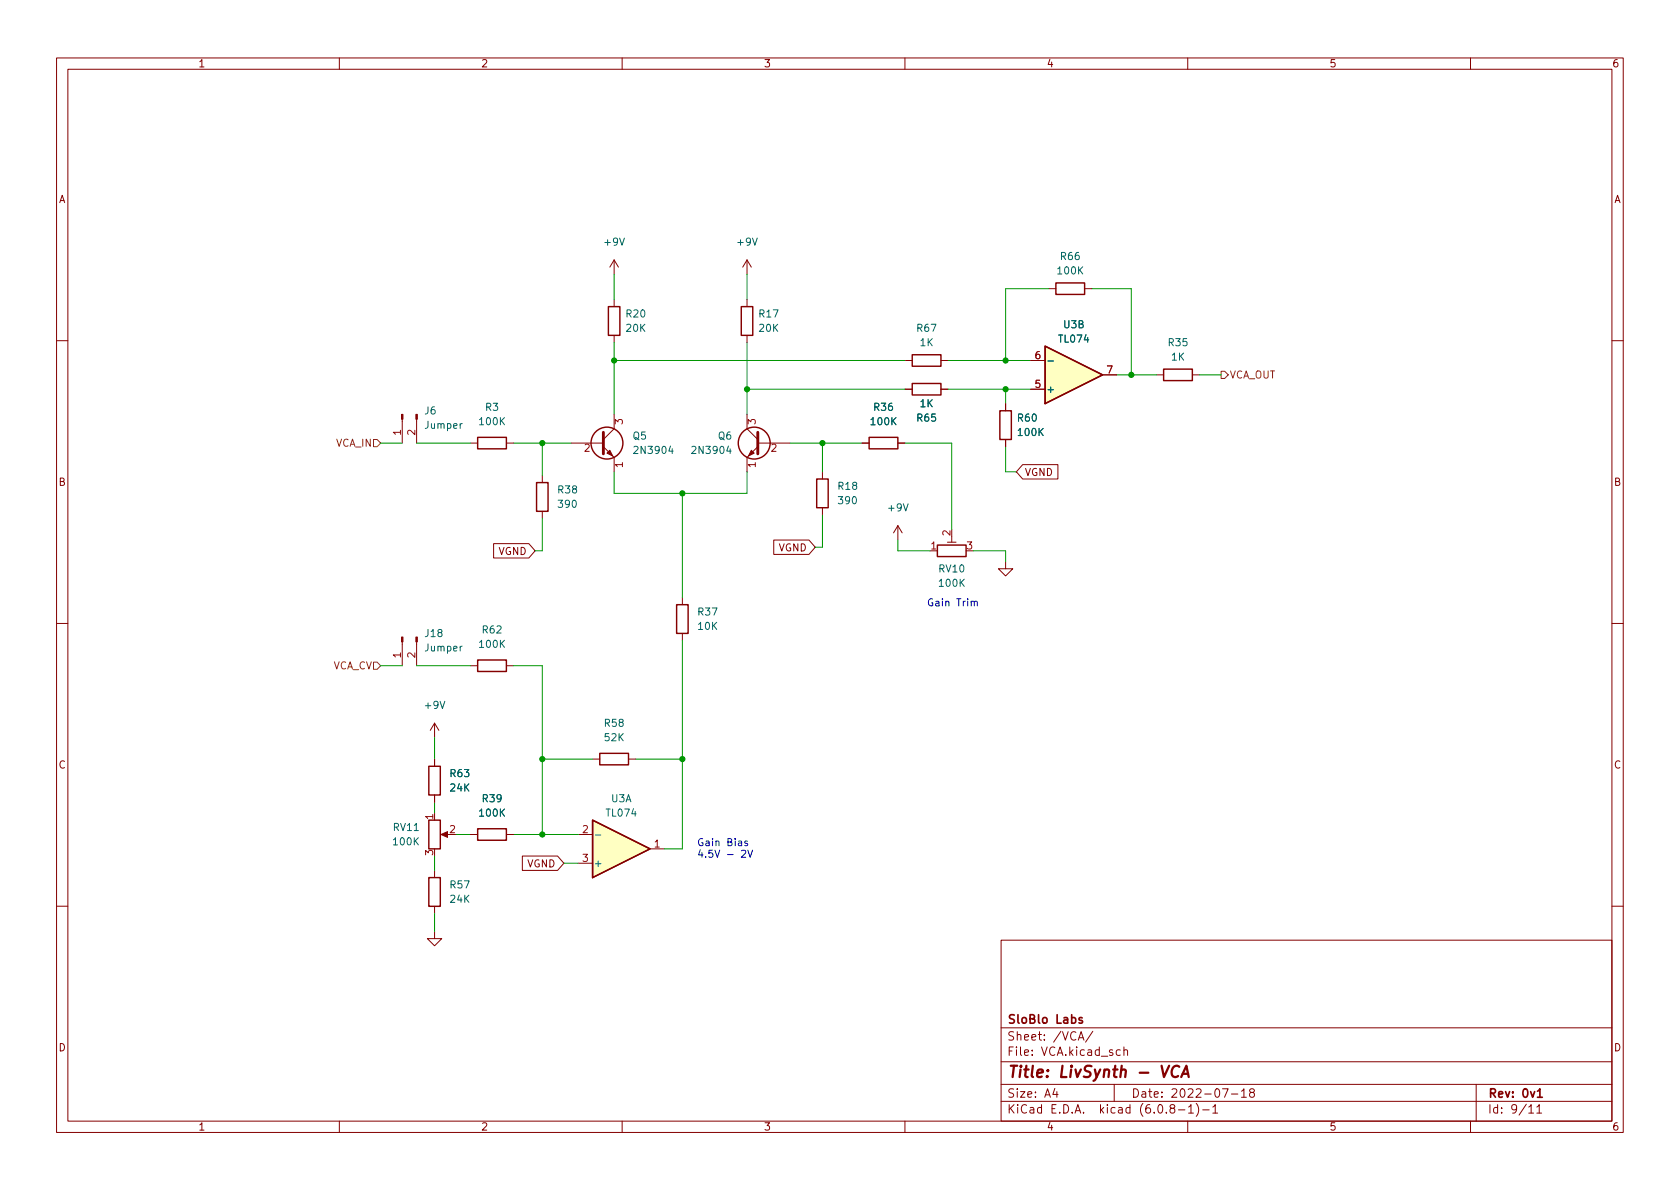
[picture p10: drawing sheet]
<svg xmlns="http://www.w3.org/2000/svg" width="297mm" height="210mm" viewBox="0 0 297 210" stroke-linecap="round" stroke-linejoin="round" font-family="sans-serif">
<g fill="none" stroke="#840000" stroke-width=".18">
<path d="M10 10.2h277v190.1h-277zM12 12.2h273v186.1h-273zM60 10.2v2M110 10.2v2M160 10.2v2M210 10.2v2M260 10.2v2M108.6 46v2.5M108.6 53v1.2M108.6 59.3v1.3M108.6 46l-.8 1.2M108.6 46l.7 1.2"/>
<path d="M132.1 46v2.5M132.1 53v1.2M132.1 59.3v1.3M132.1 46l-.8 1.2M132.1 46l.7 1.2M185.4 51h1.3M191.8 51h1.2M10 60.2h2M71.1 74.1v4.3M73.7 74.1v4.3M83.2 78.4h1.3M89.5 78.4h1.3"/>
<path d="M101 78.4h5.7M106.7 79l1.9 1.9v2.5M108.6 73.3v2.5l-1.9 1.9M132.1 73.3v2.5l1.9 1.9M134 79l-1.9 1.9v2.5M134 78.4h5.7M152.4 78.4h1.3M158.7 78.4h1.3M160 68.8h1.3M160 63.7h1.3M166.4 68.8h1.2M166.4 63.7h1.2"/>
<path d="M177.8 71.4v1.2M177.8 77.7v1.3M182.2 68.8h2.6M182.2 63.7h2.6M194.9 66.3h2.6M204.5 66.3h1.2M210.8 66.3h1.3M285 60.2h2M87.3 96.1h6.2l1.1 1.3-1.1 1.3h-6.2zM95.9 84.1v1.2M95.9 90.4v1.3M136.8 95.5h6.2l1.1 1.3-1.1 1.2h-6.2z"/>
<path d="M145.4 83.4v1.3M145.4 89.8v1.3M158.7 93l-.7 1.2M158.7 93v2.5M158.7 93l.8 1.2M167.5 95.9h1.5M168.3 94.9v1M177.8 99.3v1.3h1.3l-1.3 1.2-1.3-1.2h1.3M180.8 82.2h6.2v2.5h-6.2l-1.1-1.3zM10 110.2h2M71.1 113.5v4.2M73.7 113.5v4.2"/>
<path d="M83.2 117.7h1.3M89.5 117.7h1.3M120.6 105.7v1.2M120.6 112v1.3M285 110.2h2M76.8 127.9v2.5M76.8 134.2v1.3M76.8 127.9l-.7 1.3M76.8 127.9l.8 1.3M104.8 134.2h1.2M111.1 134.2h1.3M76.8 140.6v1.3"/>
<path d="M76.8 153.9v1.3M78.4 147.6h1M83.2 147.6h1.3M89.5 147.6h1.3M92.4 151.4h6.2l1.1 1.2-1.1 1.3h-6.2zM102.2 147.6h2.6M102.2 152.6h2.6M114.9 150.1h2.6M10 160.2h2M76.8 164.7v1.3h1.3l-1.3 1.3-1.2-1.3h1.2M76.8 160.3v1.2M177 166.3h108v32h-108z"/>
<path d="M285 160.2h2M60 198.3v2M110 198.3v2M160 198.3v2M177 194.8h108M177 191.8h108M177 187.8h108M177 181.8h108M186.5 192.5l-.4 1h1M186.9 193v1M190.6 183.9l.5-1.5 .5 1.5M190.8 183.5h.7"/>
<path d="M193.2 182.4l-1.3 1.9M197 191.8v3M198.1 185.7l-.5-.1-.2 .3v.4l.1 .3h.6M198.7 185.8l.2-.2 .4 .1 .1 .9M198.7 185.1v1.5M207.1 196l-.2-.3v-.2l.2-.2 .5 .1 .1 .2-.1 .2-.6 .2-.1 .3v.4l.2 .1h.5l.1-.3-.1-.4-.2-.1M208.4 196.3h1.1M210 198.3v2M210.1 195.8l.5-.5v1.5M210.1 196.8h.9M211.5 195.1a1.72 1.72 0 0 1 0 2.3M212.6 196.3h1.2"/>
<path d="M214.4 195.8l.5-.5v1.5M214.4 196.8h.9M216.1 192.5h1l-.6 1.5M217.7 193.5h1.2M219.5 193l.4-.5v1.5M219.5 194h.9M221.2 193.2l-.3-.3 .1-.2 .2-.2 .4 .1 .2 .2-.1 .2-.6 .2-.2 .3 .1 .4 .2 .1h.4l.2-.3-.1-.4-.2-.1M260 198.3v2M261 191.8v6.5M270.3 195.8l.4-.5v1.5M270.3 196.8h.9M271.7 195.8l.5-.5v1.5"/>
<path d="M271.7 196.8h.9"/>
</g>
<path d="M191.3 180l-.3-.1-.2 .2v.3l.5 .1v.4h-.5M271.8 193l.5-.5v1.5M271.8 194h.9" fill="none" stroke="#840000" stroke-width=".3"/>
<path d="M205.4 188.5l.4 2 .9-2M208.5 188.7a.88 .88 0 0 0-1-.1 .88 .88 0 0 0-.4 1 .69 .69 0 0 0 .4 .8 .69 .69 0 0 0 .8-.1M208.8 190.5l1-2 .4 2M209.1 189.9h1" fill="none" stroke="#840000" stroke-width=".4"/>
<g fill="#840000" stroke="#840000" stroke-width=".18">
<path d="M78 147.6l1.1-.5v1z"/>
<path d="M73.5 73.3h.3v.8h-.3z"/>
<path d="M71 73.3h.2v.8h-.2z"/>
<path d="M73.5 112.6h.3v.9h-.3z"/>
<path d="M71 112.6h.2v.9h-.2z"/>
<path d="M107.3 80.1l.5-.5 .5 1z"/>
<path d="M132.8 79.6l.5 .5-1 .5z"/>
</g>
<g fill="none" stroke="#840000" stroke-width=".25">
<path d="M107.6 54.2h2v5.1h-2zM131.1 54.2h2v5.1h-2zM186.7 50h5.1v2.1h-5.1zM84.5 77.3h5v2.1h-5zM153.7 77.3h5v2.1h-5zM161.3 62.7h5.1v2.1h-5.1zM161.3 67.8h5.1v2h-5.1zM176.8 72.6h2v5.1h-2zM184.8 61.2l10.1 5.1-10.1 5.1zM205.7 65.3h5.1v2h-5.1zM94.9 85.3h2v5.1h-2zM144.4 84.7h2v5.1h-2z"/>
<path d="M165.7 96.4h5.1v2h-5.1zM84.5 116.7h5v2h-5zM119.6 106.9h2.1v5.1h-2.1zM75.8 135.5h2.1v5.1h-2.1zM106 133.2h5.1v2h-5.1zM75.8 145h2.1v5.1h-2.1zM75.8 155.2h2.1v5.1h-2.1zM84.5 146.6h5v2h-5zM104.8 145l10.1 5.1-10.1 5.1z"/>
<circle cx="107.3" cy="78.4" r="2.82"/>
<circle cx="133.3" cy="78.4" r="2.82"/>
</g>
<path d="M106.7 76.4v3.9M134 76.4v3.9" fill="none" stroke="#840000" stroke-width=".51"/>
<g fill="#ffffc2" stroke="#ffffc2" stroke-width=".18">
<path d="M184.8 61.2l10.1 5.1-10.1 5.1z"/>
<path d="M104.8 145l10.1 5.1-10.1 5.1z"/>
</g>
<path d="M185.3 63.8h1M105.3 147.7h.9" fill="none" stroke="#006464" stroke-width=".18"/>
<path d="M66 77.7h.7l.6 .7-.6 .6h-.7zM215.9 65.7h.6l.7 .6-.7 .6h-.6zM66 117.1h.7l.6 .6-.6 .7h-.7z" fill="none" stroke="#725600" stroke-width=".18"/>
<path d="M171.7 106.4l.2-.1 .3 .1 .1 .8M172.3 106.5l.1-.2 .3 .1 .1 .8M131.1 150.5l.5-.2 .3 .4-.8 .9h.8M132.2 148.8l-.3-.1-.2 .2v.2l.5 .1v.3h-.5M132.2 150.3l.4 1.3 .5-1.3" fill="none" stroke="#0000c2" stroke-width=".18"/>
<g fill="none" stroke="#009600" stroke-width=".18">
<path d="M108.6 48.5v4.5M132.1 48.5v4.5M185.4 51h-7.6v12.7M193 51h7v15.3M67.3 78.4h3.8M73.7 78.4h9.5M90.8 78.4h10.2M95.9 78.4v5.7M108.6 63.7h51.4M108.6 60.6v12.7M132.1 60.6v12.7M132.1 68.8h27.9"/>
<path d="M139.7 78.4h12.7M145.4 78.4v5M160 78.4h8.3v15.2M167.6 68.8h14.6M167.6 63.7h14.6M177.8 68.8v2.6M177.8 79v4.4h1.9M197.5 66.3h7M212.1 66.3h3.8M95.9 91.7v5.7h-1.3M108.6 83.4v3.8h23.5v-3.8M120.6 87.2v18.5"/>
<path d="M145.4 91.1v5.7h-1.3M158.7 95.5v1.9h5.8M172.1 97.4h5.7v1.9M67.3 117.7h3.8M73.7 117.7h9.5M90.8 117.7h5.1v29.9M120.6 113.3v36.8h-3.1M76.8 130.4v3.8M95.9 134.2h8.9M112.4 134.2h8.2M76.8 141.9v1.9M76.8 151.4v2.5"/>
<path d="M80.6 147.6h2.6M90.8 147.6h11.4M99.7 152.6h2.5M76.8 161.5v3.2"/>
</g>
<g fill="#009600" stroke="#009600" stroke-width=".18">
<circle cx="200" cy="66.3" r=".46"/>
<circle cx="177.8" cy="68.8" r=".46"/>
<circle cx="177.8" cy="63.7" r=".46"/>
<circle cx="95.9" cy="134.2" r=".46"/>
<circle cx="95.9" cy="147.6" r=".46"/>
<circle cx="120.6" cy="134.2" r=".46"/>
<circle cx="132.1" cy="68.8" r=".46"/>
<circle cx="145.4" cy="78.4" r=".46"/>
<circle cx="108.6" cy="63.7" r=".46"/>
<circle cx="95.9" cy="78.4" r=".46"/>
<circle cx="120.6" cy="87.2" r=".46"/>
</g>
<text font-size="2.8" fill="#840000" x="178" y="190.6">Title: LivSynth - VCA</text>
<g font-size="2.1" fill="#840000">
<text x="178" y="184">Sheet: /VCA/</text>
<text x="178" y="181">SloBlo Labs</text>
<text x="178" y="186.7">File: VCA.kicad_sch</text>
<text x="178" y="196.9">KiCad E.D.A. kicad (6.0.8-1)-1</text>
<text x="178" y="194.1">Size: A4</text>
<text x="200" y="194.1">Date: 2022-07-18</text>
<text x="263" y="194.1">Rev: 0v1</text>
<text x="263" y="196.9">Id: 9/11</text>
</g>
<g font-size="1.8" fill="#840000">
<text x="35" y="11.9">1</text>
<text x="85" y="11.9">2</text>
<text x="135" y="11.9">3</text>
<text x="185" y="11.9">4</text>
<text x="235" y="11.9">5</text>
<text x="285" y="11.9">6</text>
<text x="10.3" y="35.9">A</text>
<text x="285.3" y="35.9">A</text>
<text x="10.3" y="85.9">B</text>
<text x="181.1" y="84.2">VGND</text>
<text x="285.3" y="85.9">B</text>
<text x="88.1" y="98.1">VGND</text>
<text x="137.6" y="97.5">VGND</text>
<text x="10.3" y="135.9">C</text>
<text x="285.3" y="135.9">C</text>
<text x="93.2" y="153.4">VGND</text>
<text x="10.3" y="185.9">D</text>
<text x="285.3" y="185.9">D</text>
<text x="35" y="199.9">1</text>
<text x="85" y="199.9">2</text>
<text x="135" y="199.9">3</text>
<text x="185" y="199.9">4</text>
<text x="235" y="199.9">5</text>
<text x="285" y="199.9">6</text>
</g>
<g font-size="1.8" fill="#006464">
<text x="107" y="43.4">+9V</text>
<text x="130.5" y="43.4">+9V</text>
<text x="187.6" y="46">R66</text>
<text x="187.1" y="48.5">100K</text>
<text x="110.8" y="56.1">R20</text>
<text x="110.8" y="58.7">20K</text>
<text x="134.3" y="56.1">R17</text>
<text x="134.3" y="58.7">20K</text>
<text x="162.2" y="58.7">R67</text>
<text x="188.1" y="58">U3B</text>
<text x="162.7" y="61.2">1K</text>
<text x="187.3" y="60.6">TL074</text>
<text x="206.7" y="61.2">R35</text>
<text x="207.1" y="63.7">1K</text>
<text x="184.9" y="69.5">+</text>
<text x="75.1" y="73.3">J6</text>
<text x="75.2" y="75.8">Jumper</text>
<text x="84.9" y="75.2">100K</text>
<text x="85.9" y="72.6">R3</text>
<text x="111.9" y="77.7">Q5</text>
<text x="127" y="77.7">Q6</text>
<text x="154.1" y="75.2">100K</text>
<text x="154.6" y="72.6">R36</text>
<text x="162.2" y="74.5">R65</text>
<text x="162.7" y="72">1K</text>
<text x="180" y="74.5">R60</text>
<text x="180.1" y="77.1">100K</text>
<text x="112.4" y="80.3">2N3904</text>
<text x="122.7" y="80.3">2N3904</text>
<text x="98.7" y="87.2">R38</text>
<text x="98.8" y="89.8">390</text>
<text x="148.3" y="86.6">R18</text>
<text x="148.4" y="89.1">390</text>
<text x="157.2" y="90.4">+9V</text>
<text x="166.1" y="101.2">RV10</text>
<text x="166.2" y="103.8">100K</text>
<text x="75.2" y="112.6">J18</text>
<text x="85.4" y="112">R62</text>
<text x="123.5" y="108.8">R37</text>
<text x="123.5" y="111.4">10K</text>
<text x="75.2" y="115.2">Jumper</text>
<text x="84.9" y="114.5">100K</text>
<text x="75.2" y="125.3">+9V</text>
<text x="107" y="128.5">R58</text>
<text x="107" y="131.1">52K</text>
<text x="79.7" y="137.4">R63</text>
<text x="79.7" y="139.9">24K</text>
<text x="85.4" y="141.9">R39</text>
<text x="108.1" y="141.9">U3A</text>
<text x="69.6" y="146.9">RV11</text>
<text x="69.7" y="149.5">100K</text>
<text x="84.9" y="144.4">100K</text>
<text x="107.3" y="144.4">TL074</text>
<text x="104.9" y="153.3">+</text>
<text x="79.7" y="157.1">R57</text>
<text x="79.7" y="159.6">24K</text>
</g>
<g font-size="1.8" fill="#a90000">
<text x="183" y="63.5">6</text>
<text x="183" y="68.6">5</text>
<text x="195.7" y="66">7</text>
<text x="70.9" y="76.9" transform="rotate(-90 70.9 76.9)">1</text>
<text x="73.4" y="76.9" transform="rotate(-90 73.4 76.9)">2</text>
<text x="110.1" y="75" transform="rotate(-90 110.1 75)">3</text>
<text x="133.6" y="75" transform="rotate(-90 133.6 75)">3</text>
<text x="103.3" y="79.9">2</text>
<text x="110.1" y="82.7" transform="rotate(-90 110.1 82.7)">1</text>
<text x="133.6" y="82.7" transform="rotate(-90 133.6 82.7)">1</text>
<text x="136.4" y="79.9">2</text>
<text x="168" y="94.7" transform="rotate(-90 168 94.7)">2</text>
<text x="164.6" y="97.1">1</text>
<text x="171" y="97.1">3</text>
<text x="70.9" y="116.3" transform="rotate(-90 70.9 116.3)">1</text>
<text x="73.4" y="116.3" transform="rotate(-90 73.4 116.3)">2</text>
<text x="76.6" y="144.9" transform="rotate(-90 76.6 144.9)">1</text>
<text x="79.5" y="147.3">2</text>
<text x="103" y="147.3">2</text>
<text x="115.7" y="149.9">1</text>
<text x="76.6" y="151.2" transform="rotate(-90 76.6 151.2)">3</text>
<text x="103" y="152.4">3</text>
</g>
<g font-size="1.8" fill="#725600">
<text x="217.4" y="66.9">VCA_OUT</text>
<text x="59.4" y="79">VCA_IN</text>
<text x="58.7" y="118.4">VCA_CV</text>
</g>
<g font-size="1.8" fill="#0000c2">
<text x="163.8" y="107.2">Gain Trim</text>
<text x="123.2" y="149.6">Gain Bias</text>
<text x="123.2" y="151.7">4.5V - 2V</text>
</g>
</svg>
